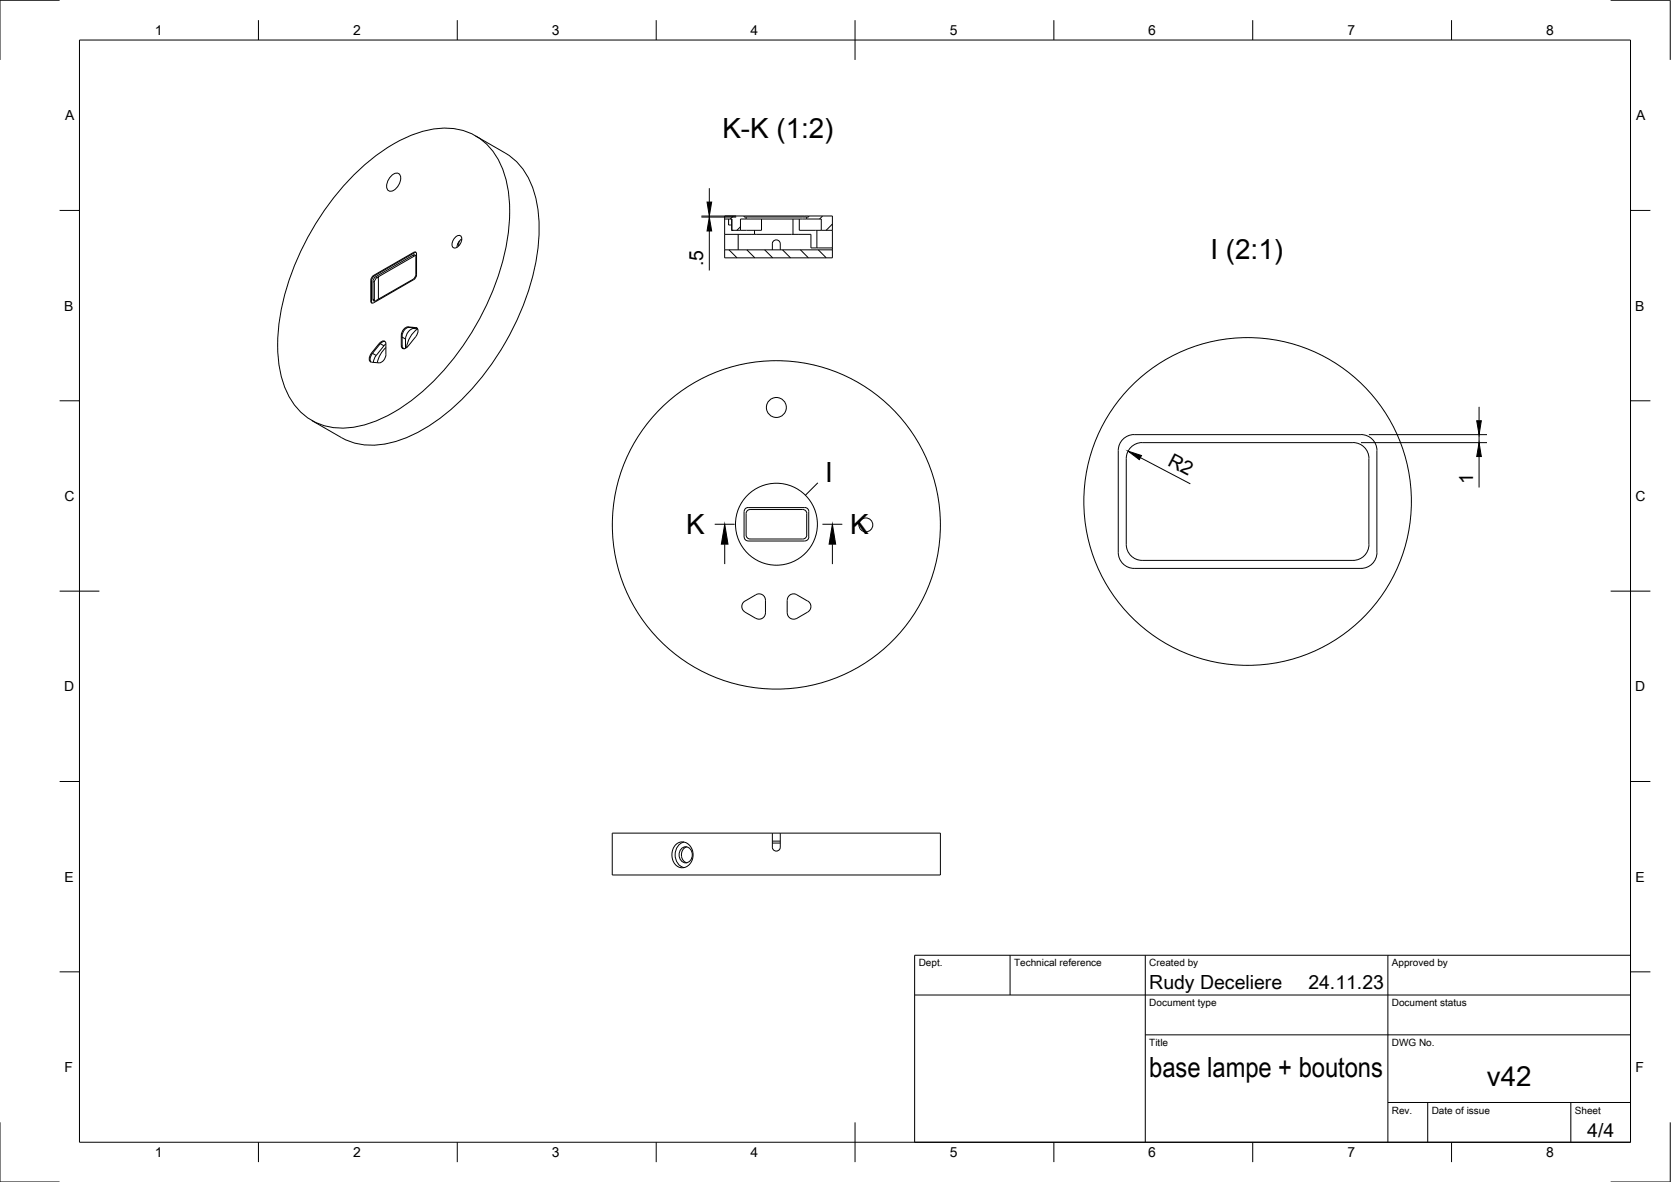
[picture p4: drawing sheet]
<svg xmlns="http://www.w3.org/2000/svg" width="420mm" height="297mm" viewBox="0 0 420 297" stroke-linecap="round" stroke-linejoin="round" font-family="sans-serif">
<!-- layer: Visible -->
<g fill="none" stroke="#000" stroke-width=".25">
<path d="M119.5 34.1l7.5 4.3a17.2 17.2 0 0 1 7.8 11.6 45.4 45.4 0 0 1-2.8 25.7 65.8 65.8 0 0 1-22.6 30.3 28.5 28.5 0 0 1-17.1 5.9 14.7 14.7 0 0 1-6.5-2l-7.4-4.2M89.4 43.5a40.6 40.6 0 0 1 18-10.8 15.3 15.3 0 0 1 17.1 6.1 27.2 27.2 0 0 1 3.6 16.6 65.9 65.9 0 0 1-17.8 39 41.7 41.7 0 0 1-19.7 12.6 15.3 15.3 0 0 1-17.1-6.1 27.2 27.2 0 0 1-3.6-16.6 65.9 65.9 0 0 1 17.7-39zM98.5 44.1a1.26 1.26 0 0 1 1.7-.5 1.26 1.26 0 0 1 .5 1.7 3.3 3.3 0 0 1-2.6 2.8 1.57 1.57 0 0 1-.6-2.5zM114.5 59.6a.9 .9 0 0 1 1.6 0 2.27 2.27 0 0 1-1.9 2.7 1.51 1.51 0 0 1 0-2.3zM182.2 58.9h7.5M182.2 55h1.8v2.9M183.2 55v1.5h.8M184 57.9h.1M184 57.9h2.2M185.6 58.9v3.9M187.1 54.3h16.2M187.1 54.3v.2h.5"/>
<path d="M187.1 54.3h-4.9v10.5h27.1v-10.5h-6M187.6 54.5h15.2M187.6 55h15.2M187.6 54.5v.5M187.6 55h-1.4v2.9M189.7 58.9h9.7M189.7 57.9v1M191.5 55v2.9h-5.3M199.4 58.9h4.5v3.4h1.5M199.4 55v3.9M201 55v2.9h5.5M202.8 54.5v.5"/>
<path d="M202.8 55h3.7v2.9M203.3 54.3v.2h-.5M205.4 57.9v4.4M206.5 57.9h2.8M93.9 69.2l10.1-5.8 .3-.1 .4 .2v5.6l-.4 1-10.4 6M93.9 69.2l-.5 .5-.2 .7v5.3l.2 .4h.5M94.1 69.3l-.5 .6-.2 .7 .2 5.6M95.2 69.5l-.1 5.7M103.9 70.2l.5-.5 .2-.7v-4.5l-.1-.3-.4-.2-9.9 5.7-.4 1v4.8l.4 .2 .3-.1 9.3-5.4M104.2 63.5l-10.1 5.8M104.5 64.2l-9.9 5.7-.5 1.1 .1 4.7M104.6 63.4l-.4 .1"/>
<path d="M115.3 61.4v.4M115.5 60.6l-.2 .8M116.1 60a2.73 2.73 0 0 0-1.2 2.2M182.2 62.8h27.1M194.2 62.8v-1.9l.3-.4 .6-.2 .7 .2 .3 .4 .1 1.9M205.4 62.3h3.9M95.4 91.2a2.12 2.12 0 0 0 1.6-2.1v-2.6a.75 .75 0 0 0-.5-.8 .75 .75 0 0 0-.9 .3l-2.2 2.7a1.36 1.36 0 0 0 0 2.3l1.9 .2M96.8 85.8a1.32 1.32 0 0 0-1.2 .6l-2 2.5a1.81 1.81 0 0 0-.3 2.1M97 87.4l-1.5 2-.6 1.7M97 86.4l-2.6 3.2-.5 1.4M100.9 84.3v2.6M100.9 84.3a2.15 2.15 0 0 1 1.7-2.1l1.9 .1a1.36 1.36 0 0 1 0 2.3l-2.5 2.9a.69 .69 0 0 1-.8 .1 .69 .69 0 0 1-.3-.8"/>
<path d="M101.1 87l.2 .6M102.2 87.4a6.8 6.8 0 0 1 2.8-4.8 2.52 2.52 0 0 0-3 2.6v2.4M102.8 82.3l2 .2M102.8 82.3a2.16 2.16 0 0 0-1.7 2.1v2.6M104.8 82.4l.1 .1M285.2 109.2h57M285.2 109.2a4 4 0 0 0-4 4v25.6a4 4 0 0 0 4 4h57a4 4 0 0 0 4-4M287.2 111.2h53M287.2 111.2a4 4 0 0 0-4 4v21.6a4 4 0 0 0 4 4h53a4 4 0 0 0 4-4M340.2 111.2a4 4 0 0 1 4 4M342.2 109.2a4 4 0 0 1 4 4M344.2 115.2v21.6"/>
<path d="M346.2 113.2v25.6M187.1 128.6v6.3M187.1 134.9a1.01 1.01 0 0 0 1 1M187.9 128.3l.7-.3h13.3a1.01 1.01 0 0 1 1 1v5.4a1.01 1.01 0 0 1-1.1 1.1h-13.2a1.01 1.01 0 0 1-1-1v-5.5zM188.1 127.6l14.3-.1a.97 .97 0 0 1 .9 1.1l.1 6.3a1.01 1.01 0 0 1-1 1l-14.3 .1M188.1 127.5a1.01 1.01 0 0 0-1 1M190.1 149.5l-2.8 1.5a1.6 1.6 0 0 0 0 2.8l2.8 1.6M190.1 149.4a1.6 1.6 0 0 1 2.4 1.4M192.5 150.8v3.2a1.6 1.6 0 0 1-2.4 1.4M200.3 149.5l2.8 1.5a1.6 1.6 0 0 1 0 2.8l-2.8 1.6a1.62 1.62 0 0 1-2.3-1.4l-.1-3.2M200.3 149.4a1.6 1.6 0 0 0-2.3 1.4M169.9 212.3l1.2-.7h.9l1 .5 .8 1 .5 1.4-.1 1.2-.6 1.2-.9 .9-.9 .3-1.1-.2-.9-.6-.5-.9-.3-1.3v-1.1l.3-.8z"/>
<path d="M171.2 213.4a1.64 1.64 0 0 1 2-.4 1.64 1.64 0 0 1 .9 1.8 1.69 1.69 0 0 1-1.7 2 1.69 1.69 0 0 1-1.6-2zM172 211.6a3.4 3.4 0 0 0-2.2 3.2 3.4 3.4 0 0 0 2.2 3.2M172.7 212.8l-.9 .6-.5 1.3 .4 1.4 .4 .4 .6 .3M194.2 209.4h-40.3v10.5h82.6v-10.5h-40.3M194.2 209.4v3.6l.3 .6 .6 .3 .7-.2 .4-.6v-3.7M194.2 211.9h2M194.2 211.4h2M194.2 209.4h2"/>
<circle cx="195.2" cy="102.4" r="2.51"/>
<circle cx="195.2" cy="131.9" r="41.3"/>
<circle cx="217.7" cy="131.9" r="1.75"/>
<circle cx="313.7" cy="126" r="41.2"/>
</g>
<!-- layer: Visible Narrow -->
<g fill="none" stroke="#000" stroke-width=".25">
<path d="M93.2 75.7l.2 .1M93.2 70.4l.2 .2M93.8 75.2l.3 .2M93.8 70.7l.3 .3M93.9 69.2l.2 .1M94.5 69.5l.6 .4M103.8 64.1l.4 .2M104 63.4l.2 .1M115.1 61.3l.2 .1M93.4 88.8l.2 .1M93.7 88.8l.9 .5M95.3 86.3l.2 .2"/>
<path d="M95.6 86.4l.9 .5M100.9 86.9l.2 .1M100.9 84.3l.2 .1M101.1 84.7l.9 .5M101.2 87.3l.5 .4M102.6 82.2l.2 .1M103.7 82.4l.4 .2M104.5 82.3l.3 .2"/>
</g>
<!-- layer: Border -->
<g fill="none" stroke="#000" stroke-width=".25">
<path d="M15 .1h-15v15M20 10.1h390v276.9h-390zM65 5.1v5M115 5.1v5M165 5.1v5M215 5.1v10M265 5.1v5M315 5.1v5M365 5.1v5M405 .1h15v15M15 52.9h5M410 52.9h5"/>
<path d="M15 100.7h5M410 100.7h5M15 148.6h10M405 148.6h10M15 196.4h5M410 196.4h5M15 244.2h5M410 244.2h5M0 282.1v14.9h15M65 287v5M115 287v5M165 287v5"/>
<path d="M215 282.1v9.9M265 287v5M315 287v5M365 287v5M420 282.1v14.9h-15"/>
</g>
<!-- layer: TitleBlock -->
<path d="M230 240.1h180v46.9h-180zM230 250h180M254 240.1v9.9M288 240.1v46.9M349 240.1v46.9M288 260.1h122M349 277.1h61M359 277.1v9.9M395 277.1v9.9" fill="none" stroke="#000" stroke-width=".25"/>
<!-- layer: Detail Boundary -->
<g fill="none" stroke="#000" stroke-width=".25">
<path d="M205.6 121.3l-3.1 3.2"/>
<circle cx="195.2" cy="131.7" r="10.3"/>
</g>
<!-- layer: FD_Dimensions -->
<path d="M176.4 54.3h8.7M176.4 54.6h8.7M178.4 47.3v3.5M178.4 54.3v.3M178.4 58v10M286.7 115l12.6 6.6M342.2 111.2h31.7M344.2 109.2h29.7M371.9 102.2v3.5M371.9 109.2v2M371.9 114.7v7.8" fill="none" stroke="#000" stroke-width=".25"/>
<path d="M177.8 50.8h1.1l-.5 3.5zM178.4 54.6l.5 3.4h-1.1zM283.7 113.4l3.3 1.1-.5 1zM371.3 105.7h1.2l-.6 3.5zM371.9 111.2l.6 3.5h-1.2z" fill="#000" stroke="#000" stroke-width=".25"/>
<!-- layer: Hatching -->
<path d="M184.4 54.3l-.8 .7M186.2 57l-.9 .9M206.8 54.3l-.7 .7M209.3 56.3l-1.6 1.6M183.3 62.8l2 2M187.8 62.8l2 2M192.3 62.8l2 2M196.8 62.8l2 2M201.3 62.8l2 2M205.8 62.8l2 2" fill="none" stroke="#000" stroke-width=".25"/>
<!-- layer: Section Lines -->
<path d="M179.7 131.7h5M182.2 136.7v5.1M206.8 131.7h5M209.3 136.7v5.1" fill="none" stroke="#000" stroke-width=".25"/>
<path d="M182.2 131.7l.8 5h-1.6zM209.3 131.7l.8 5h-1.6z" fill="#000" stroke="#000" stroke-width=".25"/>
<g font-size="7">
<text x="181.7" y="34.6">K-K (1:2)</text>
<text x="304.4" y="65.1">I (2:1)</text>
<text x="207.5" y="121">I</text>
<text x="172.6" y="134.2">K</text>
<text x="213.8" y="134.2">K</text>
<text x="289" y="270.6">base lampe + boutons</text>
<text x="373.8" y="272.9">v42</text>
</g>
<g font-size="4.9">
<text x="176.8" y="66.9" transform="rotate(-90 176.8 66.9)">.5</text>
<text x="293.4" y="116.8" transform="rotate(28 293.4 116.8)">R2</text>
<text x="370.4" y="121.5" transform="rotate(-90 370.4 121.5)">1</text>
<text x="289" y="248.5">Rudy Deceliere</text>
<text x="329" y="248.5">24.11.23</text>
<text x="399.1" y="285.7">4/4</text>
</g>
<g font-size="3.5">
<text x="39" y="8.8">1</text>
<text x="88.8" y="8.8">2</text>
<text x="138.8" y="8.8">3</text>
<text x="188.7" y="8.8">4</text>
<text x="238.8" y="8.8">5</text>
<text x="288.7" y="8.8">6</text>
<text x="338.8" y="8.8">7</text>
<text x="388.8" y="8.8">8</text>
<text x="16.4" y="30.2">A</text>
<text x="411.4" y="30.2">A</text>
<text x="16.2" y="78">B</text>
<text x="411.2" y="78">B</text>
<text x="16.2" y="125.9">C</text>
<text x="411.2" y="125.9">C</text>
<text x="16.2" y="173.7">D</text>
<text x="411.2" y="173.7">D</text>
<text x="16.2" y="221.6">E</text>
<text x="411.2" y="221.6">E</text>
<text x="16.2" y="269.4">F</text>
<text x="411.2" y="269.4">F</text>
<text x="39" y="290.8">1</text>
<text x="88.8" y="290.8">2</text>
<text x="138.8" y="290.8">3</text>
<text x="188.7" y="290.8">4</text>
<text x="238.8" y="290.8">5</text>
<text x="288.7" y="290.8">6</text>
<text x="338.8" y="290.8">7</text>
<text x="388.8" y="290.8">8</text>
</g>
<g font-size="2.5">
<text x="231" y="242.9">Dept.</text>
<text x="255" y="242.9">Technical reference</text>
<text x="289" y="242.9">Created by</text>
<text x="350" y="242.9">Approved by</text>
<text x="289" y="252.8">Document type</text>
<text x="350" y="252.8">Document status</text>
<text x="289" y="262.9">Title</text>
<text x="350" y="262.9">DWG No.</text>
<text x="350" y="279.9">Rev.</text>
<text x="360" y="279.9">Date of issue</text>
<text x="396" y="279.9">Sheet</text>
</g>
</svg>
